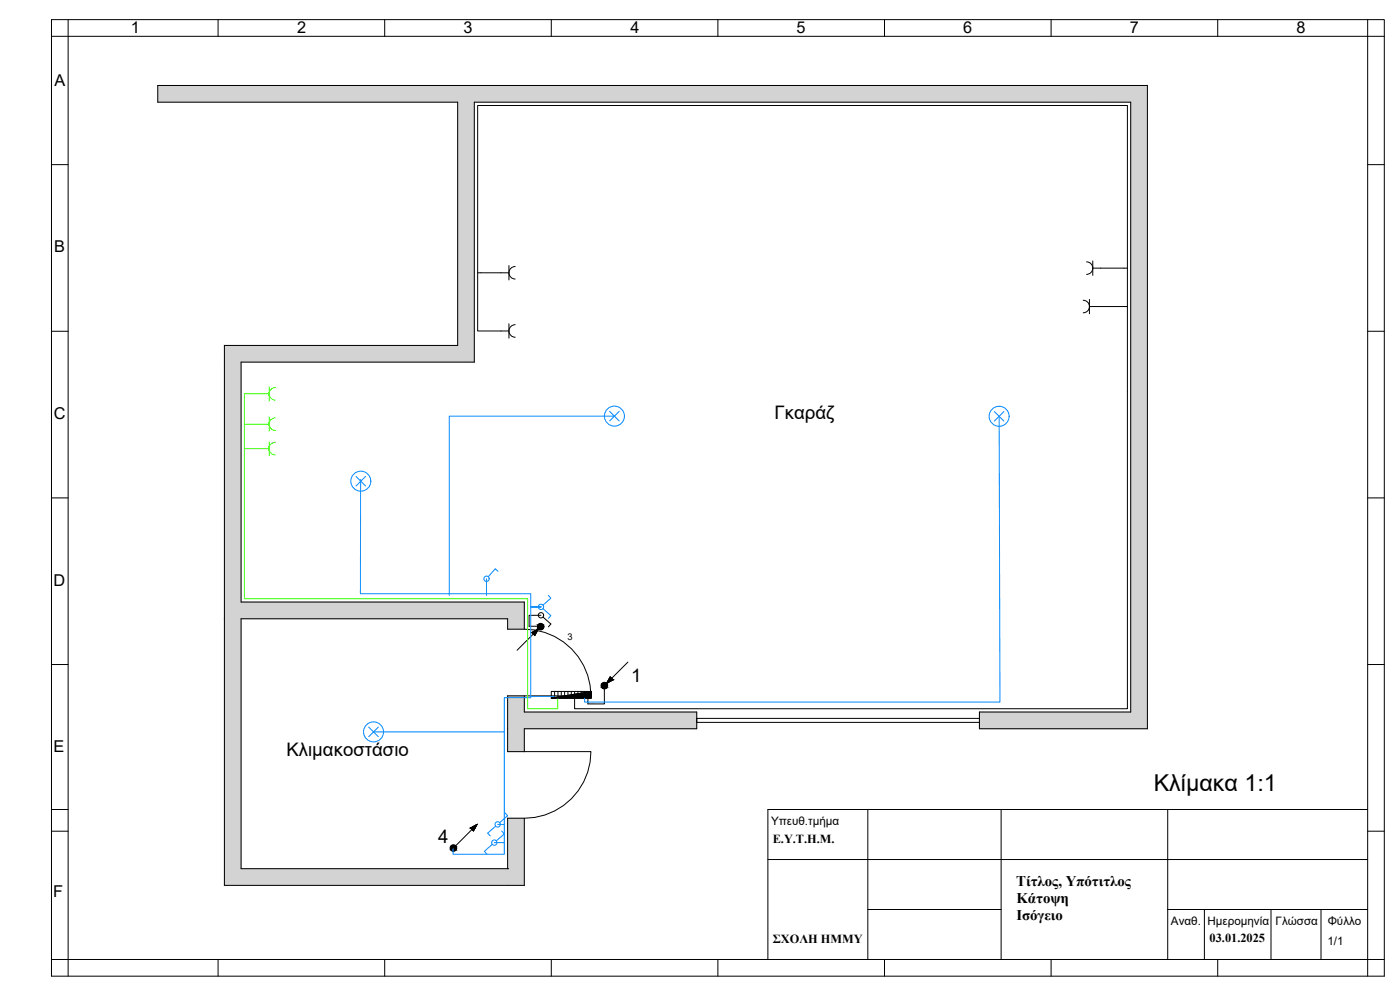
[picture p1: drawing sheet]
<svg xmlns="http://www.w3.org/2000/svg" width="420mm" height="297mm" viewBox="0 0 420 297" stroke-linecap="round" stroke-linejoin="round" font-family="sans-serif">
<!-- layer: 0 -->
<g fill="none" stroke="#000" stroke-width=".3">
<path d="M15.5 5.9h399.9v287h-399.9zM15.5 10.9h399.9M20.4 5.9v287M65.4 5.9v5M115.5 5.9v5M165.4 5.9v5M215.4 5.9v5M265.5 5.9v5M315.4 5.9v5M365.5 5.9v5M410.5 5.9v287M15.5 49.4h4.9"/>
<path d="M410.5 49.4h4.9M15.5 99.4h4.9M410.5 99.4h4.9M15.5 149.4h4.9M410.5 149.4h4.9M15.5 199.4h4.9M410.5 199.4h4.9M15.5 242.9h4.9M15.5 249.4h4.9M230.5 257.9h180M260.4 242.9v45M300.5 242.9v45"/>
<path d="M350.4 257.9h.1M350.4 242.9v45M410.5 242.9h-180v45M410.5 249.4h4.9M260.4 272.9h40.1M350.4 272.9h.1M350.4 272.9h60.1M361.5 272.9v15M381.4 272.9v15M396.5 272.9v15M15.5 287.9h399.9M65.4 287.9v5"/>
<path d="M115.5 287.9v5M165.4 287.9v5M215.4 287.9v5M265.5 287.9v5M315.4 287.9v5M365.5 287.9v5"/>
</g>
<!-- layer: __TS__Wall -->
<g fill="none" stroke="#d3d3d3" stroke-width=".3">
<path d="M47.3 25.7h297l-5 5h-292zM137.4 30.7h4.9v77.9l-4.9-5zM339.3 30.7l5-5v192.9l-5-5zM67.4 103.6l4.9 5v72l-4.9 5zM67.4 103.6h70l4.9 5h-70zM67.4 185.6h4.9v75l-4.9 5zM72.3 180.6h85.1l-5.1 5h-84.9zM152.3 185.6l5.1-5v8.2h-5.1zM152.3 208.8h5.1v4.8l-5.1 5zM152.3 218.6l5.1-5h51.7v5zM152.3 218.6h5.1v6.9h-5.1zM293.9 213.6h45.4l5 5h-50.4z"/>
<path d="M152.3 245.5h5.1v20.1l-5.1-5zM72.3 260.6h80v5h-84.9zM152.3 260.6l5.1 5h-5.1z"/>
</g>
<g fill="#d3d3d3" stroke="#d3d3d3" stroke-width=".3">
<path d="M137.4 30.7h4.9v72.9z"/>
<path d="M344.3 25.7v5h-5z"/>
<path d="M339.3 30.7h5v182.9z"/>
<path d="M157.4 180.6v5h-5.1z"/>
<path d="M152.3 208.8h5.1v4.8z"/>
<path d="M67.4 185.6h4.9v75z"/>
<path d="M152.3 245.5h5.1v15.1z"/>
<path d="M67.4 103.6l4.9 5h-4.9z"/>
<path d="M67.4 108.6h4.9v72z"/>
<path d="M152.3 260.6l5.1 5h-5.1z"/>
<path d="M137.4 30.7v72.9h4.9zM137.4 103.6h4.9v5z"/>
<path d="M339.3 30.7v182.9h5zM339.3 213.6h5v5z"/>
<path d="M152.3 185.6l5.1 3.2v-3.2zM152.3 185.6l5.1 3.2h-5.1z"/>
<path d="M47.3 25.7l292 5 5-5zM47.3 25.7l292 5h-292z"/>
<path d="M152.3 208.8v4.8h5.1zM152.3 213.6h5.1l-5.1 5z"/>
<path d="M72.3 180.6l80 5 5.1-5zM72.3 180.6l80 5h-84.9z"/>
<path d="M157.4 213.6l51.7 5v-5zM157.4 213.6l51.7 5h-56.8z"/>
<path d="M72.3 260.6l80 5v-5zM72.3 260.6l80 5h-84.9z"/>
<path d="M67.4 185.6v75h4.9zM67.4 260.6h4.9l-4.9 5z"/>
<path d="M152.3 245.5v15.1h5.1zM152.3 260.6h5.1v5z"/>
<path d="M152.3 218.6l5.1 6.9v-6.9zM152.3 218.6l5.1 6.9h-5.1z"/>
<path d="M67.4 108.6v72h4.9zM67.4 180.6h4.9l-4.9 5z"/>
<path d="M67.4 103.6l74.9 5-4.9-5zM67.4 103.6l74.9 5h-70z"/>
<path d="M293.9 213.6l50.4 5-5-5zM293.9 213.6l50.4 5h-50.4z"/>
</g>
<path d="M152.3 188.8v-3.2h-80v75h80M157.4 188.8v-8.2h-85.1v-72h70v-77.9h197v182.9h-45.4M152.3 208.8v16.7M157.4 208.8v4.8h51.7M209.1 218.6h-51.7v6.9M293.9 218.6h50.4v-192.9h-297v5h90.1v72.9h-70v162h90v-20.1M152.3 245.5v15.1M152.3 260.6h.1" fill="none" stroke="#000" stroke-width=".3"/>
<!-- layer: __TS__Door -->
<path d="M152.3 188.8h5.1a20 20 0 0 1 19.9 20h-25M209.1 213.6v5M293.9 215.5h-84.8v1.2h84.8M293.9 213.6v5M152.3 225.5h25a20 20 0 0 1-19.9 20h-5.1" fill="none" stroke="#000" stroke-width=".3"/>
<!-- layer: __TS__eSymbol -->
<g fill="none" stroke="#08f" stroke-width=".3">
<path d="M183 123.4l2.8 2.9M185.8 123.4l-2.8 2.9M298.4 123.5l2.9 2.9M301.3 123.5l-2.9 2.9M106.8 142.9l2.9 2.9M109.7 142.9l-2.9 2.9M149.5 171.4l-.9-.7-2.1 2.3M164.6 178.6l.7 .9-2.3 2.1M163 182.6l2.3 2.1-.7 .9M110.7 218.2l2.8 2.8M113.5 218.2l-2.8 2.8M147.7 253.3l-2.3 2.1 .7 .9"/>
<path d="M148.7 247.9l-2.3 2.1 .7 .8M150.6 249.4l.7 .8-2.4 2.1M151.6 243.9l.7 .8-2.4 2.1"/>
<circle cx="184.4" cy="124.9" r="3"/>
<circle cx="299.9" cy="124.9" r="3"/>
<circle cx="108.3" cy="144.4" r="3"/>
<circle cx="146" cy="173.6" r=".8"/>
<circle cx="162.4" cy="182.1" r=".8"/>
<circle cx="112.1" cy="219.6" r="3"/>
<circle cx="148.4" cy="252.8" r=".8"/>
<circle cx="149.4" cy="247.4" r=".8"/>
</g>
<g fill="none" stroke="#000" stroke-width=".3">
<path d="M152.7 79.7v4.3M154.6 80a1.88 1.88 0 0 0-1.9 1.8 1.88 1.88 0 0 0 1.9 1.9M326.1 78.6a1.88 1.88 0 0 1 1.9 1.8 1.88 1.88 0 0 1-1.9 1.9M328 78.3v4.3M150.3 81.8h2.4M150.3 99.3h2.4M152.7 97.1v4.4M154.6 97.4a1.88 1.88 0 0 0-1.9 1.9 1.88 1.88 0 0 0 1.9 1.9M325.1 90.1a1.88 1.88 0 0 1 1.9 1.9 1.88 1.88 0 0 1-1.9 1.8M327 89.8v4.3M327 92h2.3M328 80.5h2.3"/>
<path d="M159.6 189.8l1.9-1.1-1 2zM161.5 188.7l-6.3 6.4M163 185.1l2.3 2.1-.7 .9M188.4 198.7l-6.3 6.3M165.4 207.5h12.1v2h-12.1zM165.4 209.5l12.1-2v2zM166.4 207.5v2M167.4 207.5v2M168.4 207.5v2M169.4 207.5v2M170.4 207.5v2M171.4 207.5v2"/>
<path d="M172.4 207.5v2M173.5 207.5v2M174.4 207.5v2M175.5 207.5v2M176.4 207.5v2M183.1 203.1l.9 .9-1.9 1zM141.2 248.5l1.9-1.1-1 1.9-.9-.8 1.9-1.1-1 1.9zM143.1 247.4l-6.3 6.4"/>
<circle cx="162.3" cy="188" r=".99"/>
<circle cx="162.3" cy="188" r=".79"/>
<circle cx="162.4" cy="184.6" r=".8"/>
<circle cx="181.4" cy="205.7" r=".99"/>
<circle cx="181.4" cy="205.7" r=".79"/>
<circle cx="136.1" cy="254.4" r=".99"/>
<circle cx="136.1" cy="254.4" r=".79"/>
</g>
<!-- layer: __TS__CableLine -->
<path d="M143.4 81.8h6.9M329.3 92h9v120.6h-165.9v-3.1M330.3 80.5h8v11.5M338.3 80.5v-48.8h-194.9v67.6h6.9M162.3 184.6h-3.5v3.3h3.5M181.4 205.7v5.5h-5v-1.7" fill="none" stroke="#000" stroke-width=".3"/>
<!-- layer: __TS__eSymbol -->
<g fill="#000" stroke="#000" stroke-width=".3">
<path d="M165.4 209.5l12.1-2v2z"/>
<path d="M159.6 189.8l1.9-1.1-.5 1.1zM159.6 189.8l.9 .9 .5-.9z"/>
<path d="M162.2 187.2l.3 .1zM162 187.3h.5z"/>
<path d="M162 187.3h.6zM161.9 187.3h.7z"/>
<path d="M162 188.8h.5zM162 188.8h.3z"/>
<path d="M161.9 187.3l.8 .1zM161.8 187.4h.9z"/>
<path d="M161.9 188.7h.7zM161.9 188.7l.6 .1z"/>
<path d="M161.8 187.4l1 .1zM161.7 187.5h1.1z"/>
<path d="M161.8 188.7h.9zM161.8 188.7h.8z"/>
<path d="M161.7 187.5l1.2 .1zM161.7 187.5l1.2 .1z"/>
<path d="M161.7 188.6h1.1zM161.7 188.6l1 .1z"/>
<path d="M161.6 187.6l1.4 .1zM161.6 187.6l1.4 .1h-1.5z"/>
<path d="M161.6 188.4h1.3zM161.6 188.4l1.2 .2z"/>
<path d="M161.5 187.7l1.5 .2zM161.5 187.7l1.5 .2z"/>
<path d="M161.5 188.3h1.5zM161.5 188.3l1.4 .1z"/>
<path d="M161.5 187.9l1.5 .1zM161.5 187.9l1.5 .1z"/>
<path d="M161.5 188.2h1.5zM161.5 188.2l1.5 .1z"/>
<path d="M161.5 188h1.5zM161.5 188l1.5 .2z"/>
<path d="M181.3 204.9l.3 .1zM181.1 205h.5z"/>
<path d="M181.1 205h.6zM181 205h.7z"/>
<path d="M181.1 206.5h.5zM181.1 206.5h.3z"/>
<path d="M181 205l.8 .1zM180.9 205.1h.9z"/>
<path d="M181 206.4h.7zM181 206.4l.6 .1z"/>
<path d="M180.9 205.1l1 .1zM180.8 205.2h1.1z"/>
<path d="M180.9 206.4h.9zM180.9 206.4h.8z"/>
<path d="M180.8 205.2l1.2 .1zM180.8 205.2l1.2 .1z"/>
<path d="M180.8 206.3h1.1zM180.8 206.3l1 .1z"/>
<path d="M180.7 205.3l1.4 .1zM180.7 205.3l1.4 .1z"/>
<path d="M180.7 206.1h1.3zM180.7 206.1l1.2 .2z"/>
<path d="M180.6 205.4l1.5 .2zM180.6 205.4l1.5 .2h-1.5z"/>
<path d="M180.6 206h1.5zM180.6 206l1.4 .1z"/>
<path d="M180.6 205.6l1.6 .1zM180.6 205.6l1.6 .1z"/>
<path d="M180.6 205.9h1.5zM180.6 205.9l1.5 .1z"/>
<path d="M180.6 205.7h1.6zM180.6 205.7l1.5 .2z"/>
<path d="M183.1 203.1l.9 .9h-1.4zM182.6 204l-.5 1 1.9-1z"/>
<path d="M136 253.7h.3zM135.8 253.7h.5z"/>
<path d="M135.8 253.7h.6zM135.7 253.7h.7z"/>
<path d="M135.8 255.2h.5zM135.8 255.2h.3z"/>
<path d="M135.7 253.7l.8 .1zM135.6 253.8h.9z"/>
<path d="M135.7 255.2h.7zM135.7 255.2h.6z"/>
<path d="M135.6 253.8l1.1 .1zM135.5 253.9h1.2z"/>
<path d="M135.6 255.1h.9zM135.6 255.1l.8 .1z"/>
<path d="M135.5 253.9l1.2 .1zM135.5 253.9l1.2 .1z"/>
<path d="M135.5 255h1.2zM135.5 255l1 .1z"/>
<path d="M135.4 254l1.4 .2zM135.4 254l1.4 .2z"/>
<path d="M135.4 254.9h1.3zM135.4 254.9l1.3 .1z"/>
<path d="M135.3 254.2l1.5 .1zM135.3 254.2l1.5 .1h-1.5z"/>
<path d="M135.3 254.7h1.5zM135.3 254.7l1.4 .2z"/>
<path d="M135.3 254.3l1.6 .2zM135.3 254.3l1.6 .2z"/>
<path d="M135.3 254.6h1.5zM135.3 254.6l1.5 .1z"/>
<path d="M135.3 254.5h1.6zM135.3 254.5l1.5 .1z"/>
<path d="M141.2 248.5l1.9-1.1-.5 1.1zM141.2 248.5l.9 .8 .5-.8z"/>
</g>
<!-- layer: __TS__CableLine -->
<path d="M184.4 124.9h-49.6v53.7M299.9 124.9l.2 85.7h-124.6v-1.1M108.2 143.9v34.2h51.1v30.9h7.1M146 173.6v5M159.4 182.1h2.9M151.4 219.6v27.8h-2M159.4 209.3h-8v10.3h-39.3M151.4 247.4v5.4h-3.1M151.4 252.8v3.5h-15.4v-1.6" fill="none" stroke="#08f" stroke-width=".3"/>
<!-- layer: __TS__eSymbol -->
<path d="M78.3 118.2h2.4M80.7 116v4.3M82.6 116.3a1.88 1.88 0 0 0-1.9 1.9 1.88 1.88 0 0 0 1.9 1.8M78.3 127.3h2.4M78.3 134.6h2.4M80.7 125.1v4.3M80.7 132.4v4.3M82.6 125.4a1.88 1.88 0 0 0-1.9 1.9 1.88 1.88 0 0 0 1.9 1.8M82.6 132.7a1.88 1.88 0 0 0-1.9 1.9 1.88 1.88 0 0 0 1.9 1.9" fill="none" stroke="#37ff00" stroke-width=".3"/>
<!-- layer: __TS__CableLine -->
<path d="M78.3 118.2h-4.9v61.4h84.9v33h9.1v-3.1M73.4 134.6h4.9M73.4 127.3h4.9" fill="none" stroke="#37ff00" stroke-width=".3"/>
<text font-size="7" x="346.2" y="237.2">Κλίμακα 1:1</text>
<g font-size="5.6">
<text x="232.5" y="125.8">Γκαράζ</text>
<text x="189.4" y="204.7">1</text>
<text x="85.9" y="226.8">Κλιμακοστάσιο</text>
<text x="131.5" y="253.1">4</text>
</g>
<g font-size="4.9">
<text x="39.3" y="10">1</text>
<text x="89.1" y="10">2</text>
<text x="139.1" y="10">3</text>
<text x="189.2" y="10">4</text>
<text x="239.1" y="10">5</text>
<text x="289.1" y="10">6</text>
<text x="339.1" y="10">7</text>
<text x="389.1" y="10">8</text>
<text x="16.3" y="25.7">A</text>
<text x="16.3" y="75.7">B</text>
<text x="16.2" y="125.8">C</text>
<text x="16" y="175.7">D</text>
<text x="16" y="225.7">E</text>
<text x="16" y="269.2">F</text>
</g>
<g font-size="4.4">
<text x="305" y="265.8">Τίτλος, Υπότιτλος</text>
<text x="305" y="270.9">Κάτοψη</text>
<text x="305.1" y="275.9">Ισόγειο</text>
</g>
<g font-size="3.7">
<text x="231.9" y="252.9">E.Y.T.H.M.</text>
<text x="232" y="282.9">ΣΧΟΛΗ ΗΜΜΥ</text>
<text x="363" y="282.7">03.01.2025</text>
</g>
<g font-size="3.5">
<text x="231.4" y="247.6">Υπευθ.τμήμα</text>
<text x="351.4" y="277.6">Αναθ. Ημερομηνία Γλώσσα</text>
<text x="398.5" y="277.6">Φύλλο</text>
<text x="398.4" y="283.4">1/1</text>
</g>
<text font-size="2.8" x="170.3" y="192.1">3</text>
</svg>
